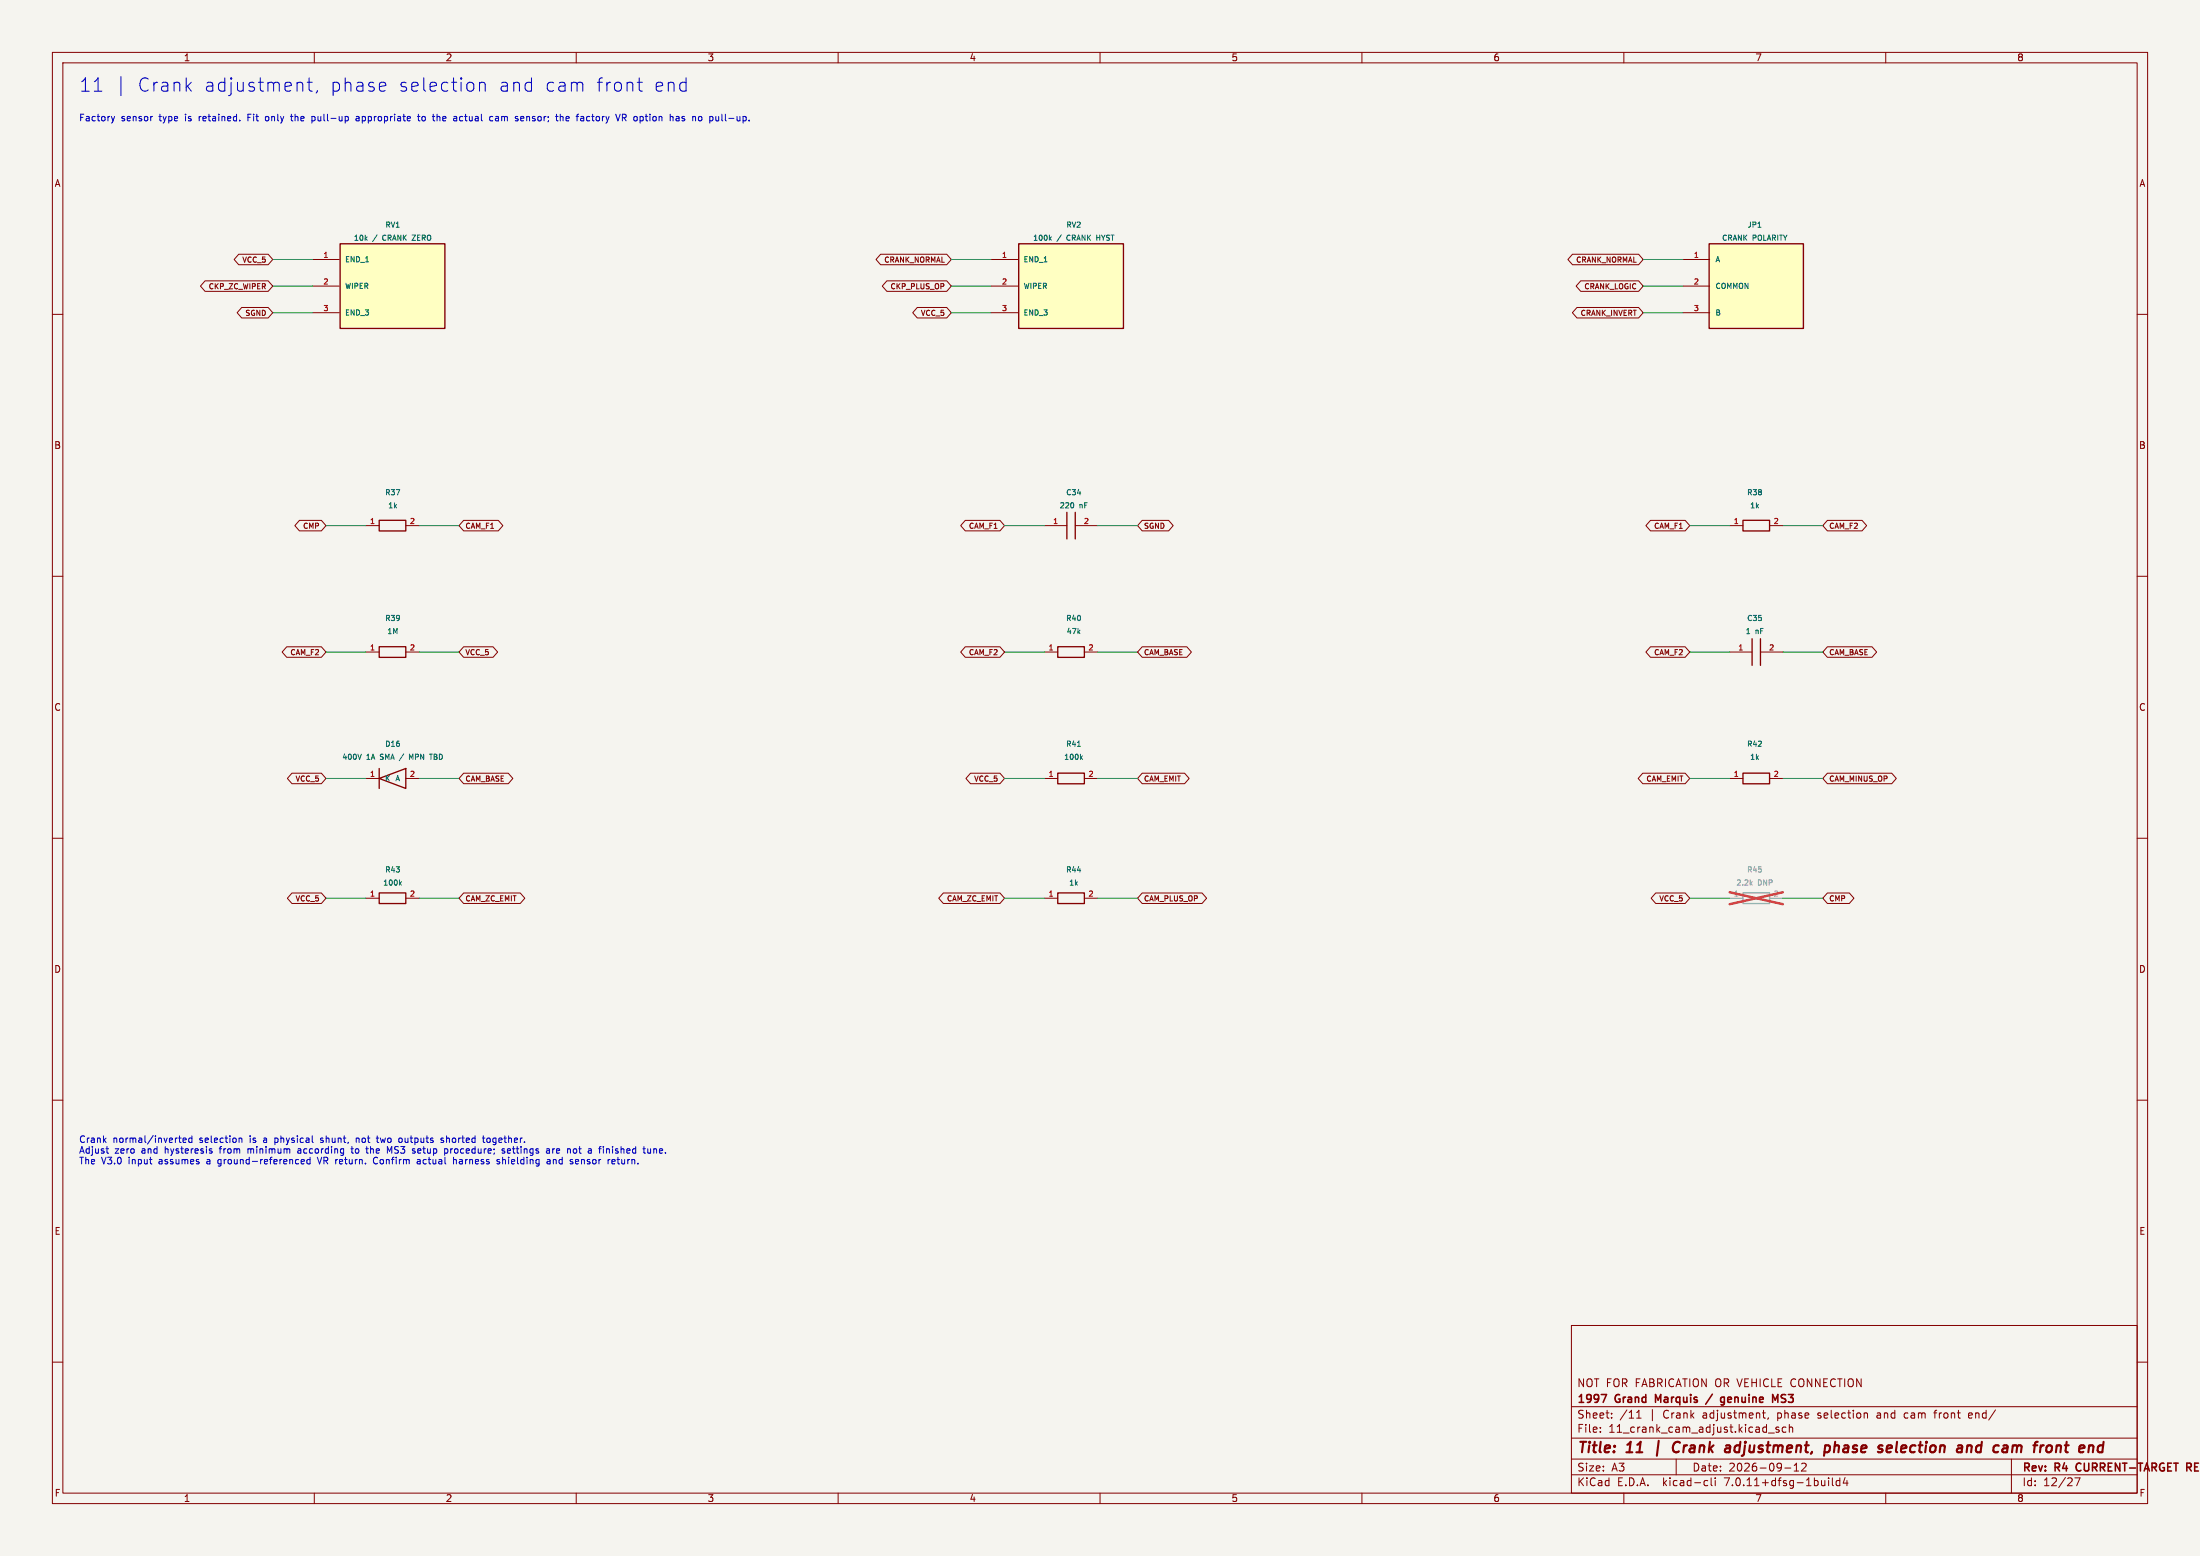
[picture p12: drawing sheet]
(kicad_sch (version 20230121) (generator eeschema) (paper "A3")
(title_block (title "11 | Crank adjustment, phase selection and cam front end") (date "2026-09-12") (rev "R4 CURRENT-TARGET REVIEW") (company "1997 Grand Marquis / genuine MS3") (comment 1 "NOT FOR FABRICATION OR VEHICLE CONNECTION"))
(lib_symbols
(symbol "GM97:C" (pin_names (offset 1.016)) (in_bom yes) (on_board yes)
(property "Reference" "C" (at 0 9 0) (effects (font (size 1.27 1.27))))
(property "Value" "C" (at 0 6 0) (effects (font (size 1.27 1.27))))
(property "Footprint" "Capacitor_SMD:C_0805_2012Metric" (at 0 0 0) (effects (font (size 1.27 1.27)) hide))
(symbol "C_0_1" (polyline (pts (xy -0.8 -2.54)(xy -0.8 2.54)) (stroke (width 0.254) (type default)) (fill (type none)))(polyline (pts (xy 0.8 -2.54)(xy 0.8 2.54)) (stroke (width 0.254) (type default)) (fill (type none))))
(symbol "C_1_1" (pin passive line (at -5.08 0 0) (length 4.28) (name "~" (effects (font (size 1.0 1.0)))) (number "1" (effects (font (size 1.0 1.0)))))
(pin passive line (at 5.08 0 180) (length 4.28) (name "~" (effects (font (size 1.0 1.0)))) (number "2" (effects (font (size 1.0 1.0)))))))
(symbol "GM97:D" (pin_names (offset 1.016)) (in_bom yes) (on_board yes)
(property "Reference" "D" (at 0 9 0) (effects (font (size 1.27 1.27))))
(property "Value" "D" (at 0 6 0) (effects (font (size 1.27 1.27))))
(property "Footprint" "" (at 0 0 0) (effects (font (size 1.27 1.27)) hide))
(symbol "D_0_1" (polyline (pts (xy 2.54 1.905)(xy 2.54 -1.905)(xy -2.54 0)(xy 2.54 1.905)) (stroke (width 0.254) (type default)) (fill (type none)))(polyline (pts (xy -2.54 -1.905)(xy -2.54 1.905)) (stroke (width 0.254) (type default)) (fill (type none))))
(symbol "D_1_1" (pin passive line (at -5.08 0 0) (length 2.54) (name "K" (effects (font (size 1.0 1.0)))) (number "1" (effects (font (size 1.0 1.0)))))
(pin passive line (at 5.08 0 180) (length 2.54) (name "A" (effects (font (size 1.0 1.0)))) (number "2" (effects (font (size 1.0 1.0)))))))
(symbol "GM97:Jumper_3" (pin_names (offset 1.016)) (in_bom yes) (on_board yes)
(property "Reference" "JP" (at 0 11.08 0) (effects (font (size 1.27 1.27))))
(property "Value" "Jumper_3" (at 0 8.08 0) (effects (font (size 1.27 1.27))))
(property "Footprint" "" (at 0 0 0) (effects (font (size 1.27 1.27)) hide))
(symbol "Jumper_3_0_1" (rectangle (start -9 8.08) (end 9 -8.08) (stroke (width 0.254) (type default)) (fill (type background))))
(symbol "Jumper_3_1_1" (pin passive line (at -13.97 5.08 0) (length 5.08) (name "A" (effects (font (size 1.0 1.0)))) (number "1" (effects (font (size 1.0 1.0)))))
(pin passive line (at -13.97 0 0) (length 5.08) (name "COMMON" (effects (font (size 1.0 1.0)))) (number "2" (effects (font (size 1.0 1.0)))))
(pin passive line (at -13.97 -5.08 0) (length 5.08) (name "B" (effects (font (size 1.0 1.0)))) (number "3" (effects (font (size 1.0 1.0)))))))
(symbol "GM97:POT" (pin_names (offset 1.016)) (in_bom yes) (on_board yes)
(property "Reference" "RV" (at 0 11.08 0) (effects (font (size 1.27 1.27))))
(property "Value" "POT" (at 0 8.08 0) (effects (font (size 1.27 1.27))))
(property "Footprint" "" (at 0 0 0) (effects (font (size 1.27 1.27)) hide))
(symbol "POT_0_1" (rectangle (start -10 8.08) (end 10 -8.08) (stroke (width 0.254) (type default)) (fill (type background))))
(symbol "POT_1_1" (pin passive line (at -15.24 5.08 0) (length 5.08) (name "END_1" (effects (font (size 1.0 1.0)))) (number "1" (effects (font (size 1.0 1.0)))))
(pin passive line (at -15.24 0 0) (length 5.08) (name "WIPER" (effects (font (size 1.0 1.0)))) (number "2" (effects (font (size 1.0 1.0)))))
(pin passive line (at -15.24 -5.08 0) (length 5.08) (name "END_3" (effects (font (size 1.0 1.0)))) (number "3" (effects (font (size 1.0 1.0)))))))
(symbol "GM97:R" (pin_names (offset 1.016)) (in_bom yes) (on_board yes)
(property "Reference" "R" (at 0 9 0) (effects (font (size 1.27 1.27))))
(property "Value" "R" (at 0 6 0) (effects (font (size 1.27 1.27))))
(property "Footprint" "Resistor_SMD:R_0805_2012Metric" (at 0 0 0) (effects (font (size 1.27 1.27)) hide))
(symbol "R_0_1" (rectangle (start -2.54 1.016) (end 2.54 -1.016) (stroke (width 0.254) (type default)) (fill (type none))))
(symbol "R_1_1" (pin passive line (at -5.08 0 0) (length 2.54) (name "~" (effects (font (size 1.0 1.0)))) (number "1" (effects (font (size 1.0 1.0)))))
(pin passive line (at 5.08 0 180) (length 2.54) (name "~" (effects (font (size 1.0 1.0)))) (number "2" (effects (font (size 1.0 1.0))))))))
(text "11 | Crank adjustment, phase selection and cam front end" (at 15 15 0) (effects (font (size 2.54 2.54)) (justify left top)))
(text "Factory sensor type is retained. Fit only the pull-up appropriate to the actual cam sensor; the factory VR option has no pull-up." (at 15 22 0) (effects (font (size 1.27 1.27)) (justify left top)))
(symbol (lib_id "GM97:POT") (at 74.93 54.61 0) (unit 1) (dnp no) (in_bom yes) (on_board yes)
(property "Reference" "RV1" (at 75 42.92 0) (effects (font (size 1.0 1.0))))
(property "Value" "10k / CRANK ZERO" (at 75 45.42 0) (effects (font (size 1.0 1.0))))
(property "Footprint" "GM97_Layout:Potentiometer_Bourns_3224W_Vertical" (at 75 55 0) (effects (font (size 1.0 1.0)) hide))
(property "Population" "FIT - REVIEW" (at 75 55 0) (effects (font (size 1.0 1.0)) hide))
(property "Purpose" "" (at 75 55 0) (effects (font (size 1.0 1.0)) hide)))
(wire (pts (xy 59.69 49.53) (xy 52.07 49.53)) (stroke (width 0) (type default)))
(global_label "VCC_5" (shape bidirectional) (at 52.07 49.53 180) (effects (font (size 1 1)) (justify right)))
(wire (pts (xy 59.69 54.61) (xy 52.07 54.61)) (stroke (width 0) (type default)))
(global_label "CKP_ZC_WIPER" (shape bidirectional) (at 52.07 54.61 180) (effects (font (size 1 1)) (justify right)))
(wire (pts (xy 59.69 59.69) (xy 52.07 59.69)) (stroke (width 0) (type default)))
(global_label "SGND" (shape bidirectional) (at 52.07 59.69 180) (effects (font (size 1 1)) (justify right)))
(symbol (lib_id "GM97:POT") (at 204.47 54.61 0) (unit 1) (dnp no) (in_bom yes) (on_board yes)
(property "Reference" "RV2" (at 205 42.92 0) (effects (font (size 1.0 1.0))))
(property "Value" "100k / CRANK HYST" (at 205 45.42 0) (effects (font (size 1.0 1.0))))
(property "Footprint" "GM97_Layout:Potentiometer_Bourns_3224W_Vertical" (at 205 55 0) (effects (font (size 1.0 1.0)) hide))
(property "Population" "FIT - REVIEW" (at 205 55 0) (effects (font (size 1.0 1.0)) hide))
(property "Purpose" "" (at 205 55 0) (effects (font (size 1.0 1.0)) hide)))
(wire (pts (xy 189.23 49.53) (xy 181.61 49.53)) (stroke (width 0) (type default)))
(global_label "CRANK_NORMAL" (shape bidirectional) (at 181.61 49.53 180) (effects (font (size 1 1)) (justify right)))
(wire (pts (xy 189.23 54.61) (xy 181.61 54.61)) (stroke (width 0) (type default)))
(global_label "CKP_PLUS_OP" (shape bidirectional) (at 181.61 54.61 180) (effects (font (size 1 1)) (justify right)))
(wire (pts (xy 189.23 59.69) (xy 181.61 59.69)) (stroke (width 0) (type default)))
(global_label "VCC_5" (shape bidirectional) (at 181.61 59.69 180) (effects (font (size 1 1)) (justify right)))
(symbol (lib_id "GM97:Jumper_3") (at 335.28 54.61 0) (unit 1) (dnp no) (in_bom yes) (on_board yes)
(property "Reference" "JP1" (at 335 42.92 0) (effects (font (size 1.0 1.0))))
(property "Value" "CRANK POLARITY" (at 335 45.42 0) (effects (font (size 1.0 1.0))))
(property "Footprint" "GM97_Layout:Candidate_JP1" (at 335 55 0) (effects (font (size 1.0 1.0)) hide))
(property "Population" "FIT - REVIEW" (at 335 55 0) (effects (font (size 1.0 1.0)) hide))
(property "Purpose" "" (at 335 55 0) (effects (font (size 1.0 1.0)) hide)))
(wire (pts (xy 321.31 49.53) (xy 313.69 49.53)) (stroke (width 0) (type default)))
(global_label "CRANK_NORMAL" (shape bidirectional) (at 313.69 49.53 180) (effects (font (size 1 1)) (justify right)))
(wire (pts (xy 321.31 54.61) (xy 313.69 54.61)) (stroke (width 0) (type default)))
(global_label "CRANK_LOGIC" (shape bidirectional) (at 313.69 54.61 180) (effects (font (size 1 1)) (justify right)))
(wire (pts (xy 321.31 59.69) (xy 313.69 59.69)) (stroke (width 0) (type default)))
(global_label "CRANK_INVERT" (shape bidirectional) (at 313.69 59.69 180) (effects (font (size 1 1)) (justify right)))
(symbol (lib_id "GM97:R") (at 74.93 100.33 0) (unit 1) (dnp no) (in_bom yes) (on_board yes)
(property "Reference" "R37" (at 75 94 0) (effects (font (size 1.0 1.0))))
(property "Value" "1k" (at 75 96.5 0) (effects (font (size 1.0 1.0))))
(property "Footprint" "GM97_Layout:R_0805_2012Metric" (at 75 100 0) (effects (font (size 1.0 1.0)) hide))
(property "Population" "FIT - REVIEW" (at 75 100 0) (effects (font (size 1.0 1.0)) hide))
(property "Purpose" "" (at 75 100 0) (effects (font (size 1.0 1.0)) hide)))
(wire (pts (xy 69.85 100.33) (xy 62.23 100.33)) (stroke (width 0) (type default)))
(global_label "CMP" (shape bidirectional) (at 62.23 100.33 180) (effects (font (size 1 1)) (justify right)))
(wire (pts (xy 80.01 100.33) (xy 87.63 100.33)) (stroke (width 0) (type default)))
(global_label "CAM_F1" (shape bidirectional) (at 87.63 100.33 0) (effects (font (size 1 1)) (justify left)))
(symbol (lib_id "GM97:C") (at 204.47 100.33 0) (unit 1) (dnp no) (in_bom yes) (on_board yes)
(property "Reference" "C34" (at 205 94 0) (effects (font (size 1.0 1.0))))
(property "Value" "220 nF" (at 205 96.5 0) (effects (font (size 1.0 1.0))))
(property "Footprint" "GM97_Layout:C_0805_2012Metric" (at 205 100 0) (effects (font (size 1.0 1.0)) hide))
(property "Population" "FIT - REVIEW" (at 205 100 0) (effects (font (size 1.0 1.0)) hide))
(property "Purpose" "" (at 205 100 0) (effects (font (size 1.0 1.0)) hide)))
(wire (pts (xy 199.39 100.33) (xy 191.77 100.33)) (stroke (width 0) (type default)))
(global_label "CAM_F1" (shape bidirectional) (at 191.77 100.33 180) (effects (font (size 1 1)) (justify right)))
(wire (pts (xy 209.55 100.33) (xy 217.17 100.33)) (stroke (width 0) (type default)))
(global_label "SGND" (shape bidirectional) (at 217.17 100.33 0) (effects (font (size 1 1)) (justify left)))
(symbol (lib_id "GM97:R") (at 335.28 100.33 0) (unit 1) (dnp no) (in_bom yes) (on_board yes)
(property "Reference" "R38" (at 335 94 0) (effects (font (size 1.0 1.0))))
(property "Value" "1k" (at 335 96.5 0) (effects (font (size 1.0 1.0))))
(property "Footprint" "GM97_Layout:R_0805_2012Metric" (at 335 100 0) (effects (font (size 1.0 1.0)) hide))
(property "Population" "FIT - REVIEW" (at 335 100 0) (effects (font (size 1.0 1.0)) hide))
(property "Purpose" "" (at 335 100 0) (effects (font (size 1.0 1.0)) hide)))
(wire (pts (xy 330.2 100.33) (xy 322.58 100.33)) (stroke (width 0) (type default)))
(global_label "CAM_F1" (shape bidirectional) (at 322.58 100.33 180) (effects (font (size 1 1)) (justify right)))
(wire (pts (xy 340.36 100.33) (xy 347.98 100.33)) (stroke (width 0) (type default)))
(global_label "CAM_F2" (shape bidirectional) (at 347.98 100.33 0) (effects (font (size 1 1)) (justify left)))
(symbol (lib_id "GM97:R") (at 74.93 124.46 0) (unit 1) (dnp no) (in_bom yes) (on_board yes)
(property "Reference" "R39" (at 75 118 0) (effects (font (size 1.0 1.0))))
(property "Value" "1M" (at 75 120.5 0) (effects (font (size 1.0 1.0))))
(property "Footprint" "GM97_Layout:R_0805_2012Metric" (at 75 124 0) (effects (font (size 1.0 1.0)) hide))
(property "Population" "FIT - REVIEW" (at 75 124 0) (effects (font (size 1.0 1.0)) hide))
(property "Purpose" "" (at 75 124 0) (effects (font (size 1.0 1.0)) hide)))
(wire (pts (xy 69.85 124.46) (xy 62.23 124.46)) (stroke (width 0) (type default)))
(global_label "CAM_F2" (shape bidirectional) (at 62.23 124.46 180) (effects (font (size 1 1)) (justify right)))
(wire (pts (xy 80.01 124.46) (xy 87.63 124.46)) (stroke (width 0) (type default)))
(global_label "VCC_5" (shape bidirectional) (at 87.63 124.46 0) (effects (font (size 1 1)) (justify left)))
(symbol (lib_id "GM97:R") (at 204.47 124.46 0) (unit 1) (dnp no) (in_bom yes) (on_board yes)
(property "Reference" "R40" (at 205 118 0) (effects (font (size 1.0 1.0))))
(property "Value" "47k" (at 205 120.5 0) (effects (font (size 1.0 1.0))))
(property "Footprint" "GM97_Layout:R_0805_2012Metric" (at 205 124 0) (effects (font (size 1.0 1.0)) hide))
(property "Population" "FIT - REVIEW" (at 205 124 0) (effects (font (size 1.0 1.0)) hide))
(property "Purpose" "" (at 205 124 0) (effects (font (size 1.0 1.0)) hide)))
(wire (pts (xy 199.39 124.46) (xy 191.77 124.46)) (stroke (width 0) (type default)))
(global_label "CAM_F2" (shape bidirectional) (at 191.77 124.46 180) (effects (font (size 1 1)) (justify right)))
(wire (pts (xy 209.55 124.46) (xy 217.17 124.46)) (stroke (width 0) (type default)))
(global_label "CAM_BASE" (shape bidirectional) (at 217.17 124.46 0) (effects (font (size 1 1)) (justify left)))
(symbol (lib_id "GM97:C") (at 335.28 124.46 0) (unit 1) (dnp no) (in_bom yes) (on_board yes)
(property "Reference" "C35" (at 335 118 0) (effects (font (size 1.0 1.0))))
(property "Value" "1 nF" (at 335 120.5 0) (effects (font (size 1.0 1.0))))
(property "Footprint" "GM97_Layout:C_0805_2012Metric" (at 335 124 0) (effects (font (size 1.0 1.0)) hide))
(property "Population" "FIT - REVIEW" (at 335 124 0) (effects (font (size 1.0 1.0)) hide))
(property "Purpose" "" (at 335 124 0) (effects (font (size 1.0 1.0)) hide)))
(wire (pts (xy 330.2 124.46) (xy 322.58 124.46)) (stroke (width 0) (type default)))
(global_label "CAM_F2" (shape bidirectional) (at 322.58 124.46 180) (effects (font (size 1 1)) (justify right)))
(wire (pts (xy 340.36 124.46) (xy 347.98 124.46)) (stroke (width 0) (type default)))
(global_label "CAM_BASE" (shape bidirectional) (at 347.98 124.46 0) (effects (font (size 1 1)) (justify left)))
(symbol (lib_id "GM97:D") (at 74.93 148.59 0) (unit 1) (dnp no) (in_bom yes) (on_board yes)
(property "Reference" "D16" (at 75 142 0) (effects (font (size 1.0 1.0))))
(property "Value" "400V 1A SMA / MPN TBD" (at 75 144.5 0) (effects (font (size 1.0 1.0))))
(property "Footprint" "GM97_Layout:D_SMA" (at 75 148 0) (effects (font (size 1.0 1.0)) hide))
(property "Population" "FIT - REVIEW" (at 75 148 0) (effects (font (size 1.0 1.0)) hide))
(property "Purpose" "" (at 75 148 0) (effects (font (size 1.0 1.0)) hide)))
(wire (pts (xy 69.85 148.59) (xy 62.23 148.59)) (stroke (width 0) (type default)))
(global_label "VCC_5" (shape bidirectional) (at 62.23 148.59 180) (effects (font (size 1 1)) (justify right)))
(wire (pts (xy 80.01 148.59) (xy 87.63 148.59)) (stroke (width 0) (type default)))
(global_label "CAM_BASE" (shape bidirectional) (at 87.63 148.59 0) (effects (font (size 1 1)) (justify left)))
(symbol (lib_id "GM97:R") (at 204.47 148.59 0) (unit 1) (dnp no) (in_bom yes) (on_board yes)
(property "Reference" "R41" (at 205 142 0) (effects (font (size 1.0 1.0))))
(property "Value" "100k" (at 205 144.5 0) (effects (font (size 1.0 1.0))))
(property "Footprint" "GM97_Layout:R_0805_2012Metric" (at 205 148 0) (effects (font (size 1.0 1.0)) hide))
(property "Population" "FIT - REVIEW" (at 205 148 0) (effects (font (size 1.0 1.0)) hide))
(property "Purpose" "" (at 205 148 0) (effects (font (size 1.0 1.0)) hide)))
(wire (pts (xy 199.39 148.59) (xy 191.77 148.59)) (stroke (width 0) (type default)))
(global_label "VCC_5" (shape bidirectional) (at 191.77 148.59 180) (effects (font (size 1 1)) (justify right)))
(wire (pts (xy 209.55 148.59) (xy 217.17 148.59)) (stroke (width 0) (type default)))
(global_label "CAM_EMIT" (shape bidirectional) (at 217.17 148.59 0) (effects (font (size 1 1)) (justify left)))
(symbol (lib_id "GM97:R") (at 335.28 148.59 0) (unit 1) (dnp no) (in_bom yes) (on_board yes)
(property "Reference" "R42" (at 335 142 0) (effects (font (size 1.0 1.0))))
(property "Value" "1k" (at 335 144.5 0) (effects (font (size 1.0 1.0))))
(property "Footprint" "GM97_Layout:R_0805_2012Metric" (at 335 148 0) (effects (font (size 1.0 1.0)) hide))
(property "Population" "FIT - REVIEW" (at 335 148 0) (effects (font (size 1.0 1.0)) hide))
(property "Purpose" "" (at 335 148 0) (effects (font (size 1.0 1.0)) hide)))
(wire (pts (xy 330.2 148.59) (xy 322.58 148.59)) (stroke (width 0) (type default)))
(global_label "CAM_EMIT" (shape bidirectional) (at 322.58 148.59 180) (effects (font (size 1 1)) (justify right)))
(wire (pts (xy 340.36 148.59) (xy 347.98 148.59)) (stroke (width 0) (type default)))
(global_label "CAM_MINUS_OP" (shape bidirectional) (at 347.98 148.59 0) (effects (font (size 1 1)) (justify left)))
(symbol (lib_id "GM97:R") (at 74.93 171.45 0) (unit 1) (dnp no) (in_bom yes) (on_board yes)
(property "Reference" "R43" (at 75 166 0) (effects (font (size 1.0 1.0))))
(property "Value" "100k" (at 75 168.5 0) (effects (font (size 1.0 1.0))))
(property "Footprint" "GM97_Layout:R_0805_2012Metric" (at 75 172 0) (effects (font (size 1.0 1.0)) hide))
(property "Population" "FIT - REVIEW" (at 75 172 0) (effects (font (size 1.0 1.0)) hide))
(property "Purpose" "" (at 75 172 0) (effects (font (size 1.0 1.0)) hide)))
(wire (pts (xy 69.85 171.45) (xy 62.23 171.45)) (stroke (width 0) (type default)))
(global_label "VCC_5" (shape bidirectional) (at 62.23 171.45 180) (effects (font (size 1 1)) (justify right)))
(wire (pts (xy 80.01 171.45) (xy 87.63 171.45)) (stroke (width 0) (type default)))
(global_label "CAM_ZC_EMIT" (shape bidirectional) (at 87.63 171.45 0) (effects (font (size 1 1)) (justify left)))
(symbol (lib_id "GM97:R") (at 204.47 171.45 0) (unit 1) (dnp no) (in_bom yes) (on_board yes)
(property "Reference" "R44" (at 205 166 0) (effects (font (size 1.0 1.0))))
(property "Value" "1k" (at 205 168.5 0) (effects (font (size 1.0 1.0))))
(property "Footprint" "GM97_Layout:R_0805_2012Metric" (at 205 172 0) (effects (font (size 1.0 1.0)) hide))
(property "Population" "FIT - REVIEW" (at 205 172 0) (effects (font (size 1.0 1.0)) hide))
(property "Purpose" "" (at 205 172 0) (effects (font (size 1.0 1.0)) hide)))
(wire (pts (xy 199.39 171.45) (xy 191.77 171.45)) (stroke (width 0) (type default)))
(global_label "CAM_ZC_EMIT" (shape bidirectional) (at 191.77 171.45 180) (effects (font (size 1 1)) (justify right)))
(wire (pts (xy 209.55 171.45) (xy 217.17 171.45)) (stroke (width 0) (type default)))
(global_label "CAM_PLUS_OP" (shape bidirectional) (at 217.17 171.45 0) (effects (font (size 1 1)) (justify left)))
(symbol (lib_id "GM97:R") (at 335.28 171.45 0) (unit 1) (dnp yes) (in_bom yes) (on_board yes)
(property "Reference" "R45" (at 335 166 0) (effects (font (size 1.0 1.0))))
(property "Value" "2.2k DNP" (at 335 168.5 0) (effects (font (size 1.0 1.0))))
(property "Footprint" "GM97_Layout:R_0805_2012Metric" (at 335 172 0) (effects (font (size 1.0 1.0)) hide))
(property "Population" "DNP / OPTION" (at 335 172 0) (effects (font (size 1.0 1.0)) hide))
(property "Purpose" "Hall pull-up option ONLY; factory VR default open" (at 335 172 0) (effects (font (size 1.0 1.0)) hide)))
(wire (pts (xy 330.2 171.45) (xy 322.58 171.45)) (stroke (width 0) (type default)))
(global_label "VCC_5" (shape bidirectional) (at 322.58 171.45 180) (effects (font (size 1 1)) (justify right)))
(wire (pts (xy 340.36 171.45) (xy 347.98 171.45)) (stroke (width 0) (type default)))
(global_label "CMP" (shape bidirectional) (at 347.98 171.45 0) (effects (font (size 1 1)) (justify left)))
(text "Crank normal/inverted selection is a physical shunt, not two outputs shorted together.\nAdjust zero and hysteresis from minimum according to the MS3 setup procedure; settings are not a finished tune.\nThe V3.0 input assumes a ground-referenced VR return. Confirm actual harness shielding and sensor return." (at 15 217 0) (effects (font (size 1.27 1.27)) (justify left top))))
